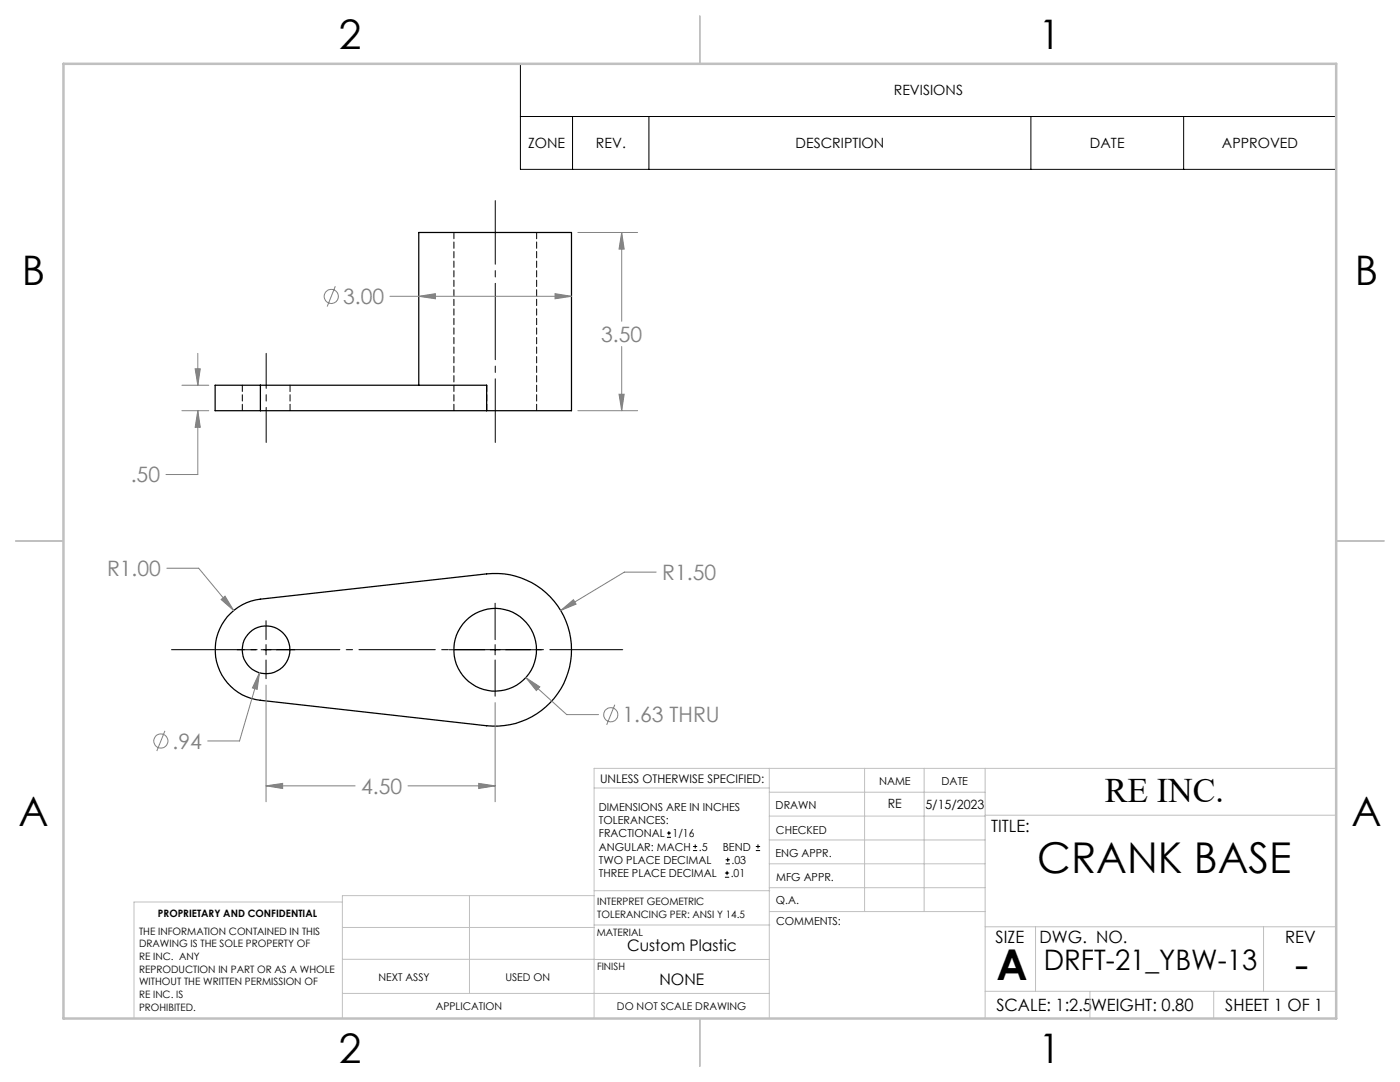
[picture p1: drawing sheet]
<svg xmlns="http://www.w3.org/2000/svg" width="279mm" height="216mm" viewBox="0 0 279 216" stroke-linecap="round" stroke-linejoin="round" font-family="sans-serif">
<g fill="none" stroke="#000" stroke-width=".25">
<path d="M52 76.9h-9.1v5.1h9.1M52 76.9h45.1v5.1M52 76.9v5.1M83.6 76.9v-30.5h30.5v35.6h-17M52 82h45.1M45.4 123a10.3 10.3 0 0 1 6.6-3.4l45.1-5.1a15.2 15.2 0 0 1 17 15.2 15.2 15.2 0 0 1-17 15.1l-45.1-5.1a10.2 10.2 0 0 1-6.6-16.7z"/>
<circle cx="53.1" cy="129.7" r="4.8"/>
<circle cx="98.8" cy="129.6" r="8.2"/>
</g>
<path d="M90.6 46.4v35.5M48.4 76.9v5M52 81.9v-5M57.9 81.9v-5M97.1 81.9v-5M107.1 81.9v-35.5" fill="none" stroke="#000" stroke-width=".2" stroke-dasharray="1.3 .6"/>
<g fill="none" stroke="#808080" stroke-width=".2">
<path d="M66.9 57.1l-1.6 4.1M77.8 59.1h36.3M83.6 59.1l3.3-.5v1zM110.8 58.6l3.3 .5-3.3 .5zM115.3 46.4h11.9M124.1 46.4l.5 3.3h-1.1zM124.1 46.4v17.7M36.3 76.9h5.4M38.9 73.6h1.1l-.5 3.3zM39.5 70.5v6.4M123.5 78.7h1.1l-.5 3.3zM124.1 69.1v12.9"/>
<path d="M36.3 82h5.4M39.5 82l.5 3.3h-1.1zM39.5 82v12.7h-6.4M115.3 82h11.9M33.3 113.4h6.4l6.9 8.4M44.1 119.6l.8-.6 1.7 2.8zM131 114.2h-6.4l-12.7 7.6M51.8 134.2l-.5 3.3-.9-.2zM51.8 134.2l-4 13.6h-6.3M53.1 136.7v23.3M105 135.2l2.7 1.9-.7 .7zM105 135.2l8.1 7.4h6.4"/>
<path d="M111.9 121.8l2.5-2.1 .6 .8zM32.9 145.8l-1.6 4.1M53.1 156.8l3.3-.5v1zM53.1 156.8h17.8M81.4 156.8h17.4M95.5 156.3l3.3 .5-3.3 .5zM98.8 140.2v19.8M122.7 140.6l-1.6 4"/>
<circle cx="66.1" cy="59.1" r="1.41"/>
<circle cx="32.1" cy="147.9" r="1.41"/>
<circle cx="121.9" cy="142.6" r="1.41"/>
</g>
<g fill="none" stroke="#000" stroke-width=".2">
<path d="M103.9 12.7h162.8v21.1h-162.8zM103.9 23.2h162.8M114.3 23.2v10.6M129.5 23.2v10.6M205.7 23.2v10.6M236.2 23.2v10.6M47.3 129.6h3.8M52.1 129.6h2M53.1 123.9v3.7M53.1 128.6v2.1M53.1 131.7v3.7M55.1 129.6h3.8"/>
<path d="M89.6 129.6h7.2M97.8 129.6h2M98.8 120.4v7.2M98.8 128.6v2.1M98.8 131.7v7.2M100.9 129.6h7.2M133.1 167.1h.8M133.1 166.2h.8M133.5 165.8v.9M138.3 169.7h.8M138.3 168.9h.8M138.7 168.5v.8"/>
<path d="M144.7 175h.8M144.7 174.2h.8M144.8 172.4h.9M144.8 171.6h.9M145.1 173.8v.8M145.2 171.1v.9M150.8 169.7h.9M150.8 168.9h.9M151.3 168.5v.8"/>
</g>
<path d="M34.2 129.6h90.1" fill="none" stroke="#000" stroke-width=".2" stroke-dasharray="15.2 1.3 1.3 1.3" stroke-dashoffset=".7"/>
<path d="M53.1 70.5v17.8" fill="none" stroke="#000" stroke-width=".2" stroke-dasharray="15.2 1.3 1.3 1.3" stroke-dashoffset="8.3"/>
<path d="M98.8 40v48.3" fill="none" stroke="#000" stroke-width=".2" stroke-dasharray="15.2 1.3 1.3 1.3" stroke-dashoffset="2.5"/>
<g fill="none" stroke="#c0c0c0" stroke-width=".2">
<path d="M118.6 157.2h34.9M153.5 153.3v49.9M153.5 158.1h43.1M172.5 153.3v28.6M184.4 153.3v28.6M196.6 153.3v49.9M266.7 153.3h-148.1v49.9M68.3 180h-41.6v23.2M93.7 178.7v19.5M118.6 178.7h-50.3v24.5M118.6 177.7h35M153.5 167.6h43.1"/>
<path d="M153.5 162.8h43.1M153.5 172.4h43.1M153.5 177.1h43.1M196.6 162.7h70.1M68.3 198.2h85.2M68.3 191.4l85.2 .1M68.3 185.1h50.3M118.6 184.6h35M153.6 181.9h43M196.6 197.8h70.1M196.6 184.9h70.1M206.7 184.9v12.9"/>
<path d="M217.5 197.8v5.4M242.2 197.8v5.4M252.2 184.9v12.9"/>
</g>
<path d="M139.7 3.2v9.5M3.1 107.9h9.6M266.7 107.9h9.5M139.7 203.2v9.6" fill="none" stroke="#c0c0c0" stroke-width=".25"/>
<path d="M12.7 12.7h254v190.5h-254z" fill="none" stroke="#c0c0c0" stroke-width=".5"/>
<path d="M44.1 119.6l2.5 2.2-1.7-2.8zM111.9 121.8l3.1-1.3-.6-.8zM51.8 134.2l-1.4 3.1 .9 .2zM105 135.2l2 2.6 .7-.7zM53.1 156.8l3.3-.5v1zM95.5 156.3l3.3 .5-3.3 .5zM83.6 59.1l3.3-.5v1zM110.8 58.6l3.3 .5-3.3 .5zM38.9 73.6h1.1l-.5 3.3zM39.5 82l.5 3.3h-1.1zM123.5 78.7h1.1l-.5 3.3zM124.1 46.4l.5 3.3h-1.1z" fill="#808080"/>
<g font-size="8.5">
<text x="207" y="174.2">CRANK BASE</text>
<text x="198.9" y="195.5">A</text>
<text x="258.4" y="195.4">-</text>
</g>
<g font-size="8.1">
<text x="67.6" y="9.7">2</text>
<text x="207.3" y="9.7">1</text>
<text x="4.4" y="57">B</text>
<text x="270.4" y="57">B</text>
<text x="3.7" y="164.9">A</text>
<text x="269.7" y="164.9">A</text>
<text x="67.6" y="212.2">2</text>
<text x="207.3" y="212.2">1</text>
</g>
<text font-size="6.9" x="220.5" y="160.1">RE INC.</text>
<text font-size="5.6" x="208.3" y="193.5">DRFT-21_YBW-13</text>
<g font-size="4.2" fill="#808080">
<text x="68.5" y="60.7">3.00</text>
<text x="120" y="68.2">3.50</text>
<text x="26.1" y="96.3">.50</text>
<text x="21.4" y="115">R1.00</text>
<text x="132.2" y="115.7">R1.50</text>
<text x="34.4" y="149.4">.94</text>
<text x="124.2" y="144.2">1.63 THRU</text>
<text x="72.1" y="158.4">4.50</text>
</g>
<g font-size="3.4">
<text x="197.8" y="166">TITLE:</text>
<text x="198.7" y="188.1">SIZE</text>
<text x="207.5" y="188.1">DWG. NO.</text>
<text x="256.5" y="188.2">REV</text>
<text x="198.8" y="201.7">SCALE: 1:2.5</text>
<text x="217.7" y="201.8">WEIGHT: 0.80</text>
<text x="244.5" y="201.7">SHEET 1 OF 1</text>
</g>
<g font-size="3.2">
<text x="125.2" y="189.8">Custom Plastic</text>
<text x="131.6" y="196.6">NONE</text>
</g>
<g font-size="2.8">
<text x="178.4" y="19">REVISIONS</text>
<text x="105.4" y="29.6">ZONE</text>
<text x="118.9" y="29.6">REV.</text>
<text x="158.8" y="29.6">DESCRIPTION</text>
<text x="217.5" y="29.6">DATE</text>
<text x="243.9" y="29.6">APPROVED</text>
</g>
<g font-size="2.5">
<text x="177.2" y="161.3">RE</text>
<text x="184.7" y="161.4">5/15/2023</text>
</g>
<text font-size="2.4" x="119.8" y="156.2">UNLESS OTHERWISE SPECIFIED:</text>
<g font-size="2.2">
<text x="119.5" y="161.8">DIMENSIONS ARE IN INCHES</text>
<text x="154.8" y="161.4">DRAWN</text>
<text x="175.4" y="156.6">NAME</text>
<text x="187.9" y="156.7">DATE</text>
<text x="119.5" y="164.4">TOLERANCES:</text>
<text x="119.5" y="167.1">FRACTIONAL</text>
<text x="134.2" y="167.1">1/16</text>
<text x="154.9" y="166.3">CHECKED</text>
<text x="119.5" y="172.4">TWO PLACE DECIMAL</text>
<text x="119.5" y="169.7">ANGULAR: MACH</text>
<text x="139.5" y="169.7">.5</text>
<text x="144.2" y="169.7">BEND</text>
<text x="146" y="172.4">.03</text>
<text x="154.8" y="171">ENG APPR.</text>
<text x="119.5" y="175">THREE PLACE DECIMAL</text>
<text x="145.8" y="175">.01</text>
<text x="154.9" y="175.7">MFG APPR.</text>
<text x="154.9" y="180.4">Q.A.</text>
<text x="154.9" y="184.6">COMMENTS:</text>
</g>
<g font-size="2.1">
<text x="75.5" y="195.7">NEXT ASSY</text>
<text x="100.9" y="195.7">USED ON</text>
<text x="86.9" y="201.5">APPLICATION</text>
<text x="123.1" y="201.6">DO NOT SCALE DRAWING</text>
</g>
<g font-size="2">
<text x="31.5" y="182.9">PROPRIETARY AND CONFIDENTIAL</text>
<text x="119.2" y="180.6">INTERPRET GEOMETRIC</text>
<text x="119.2" y="183.1">TOLERANCING PER: ANSI Y 14.5</text>
<text x="27.8" y="186.5">THE INFORMATION CONTAINED IN THIS</text>
<text x="27.8" y="189">DRAWING IS THE SOLE PROPERTY OF</text>
<text x="27.8" y="191.6">RE INC. ANY</text>
<text x="119.1" y="186.7">MATERIAL</text>
<text x="27.8" y="194.1">REPRODUCTION IN PART OR AS A WHOLE</text>
<text x="27.8" y="196.6">WITHOUT THE WRITTEN PERMISSION OF</text>
<text x="119.1" y="193.5">FINISH</text>
<text x="27.8" y="199.1">RE INC. IS</text>
<text x="27.8" y="201.7">PROHIBITED.</text>
</g>
</svg>
